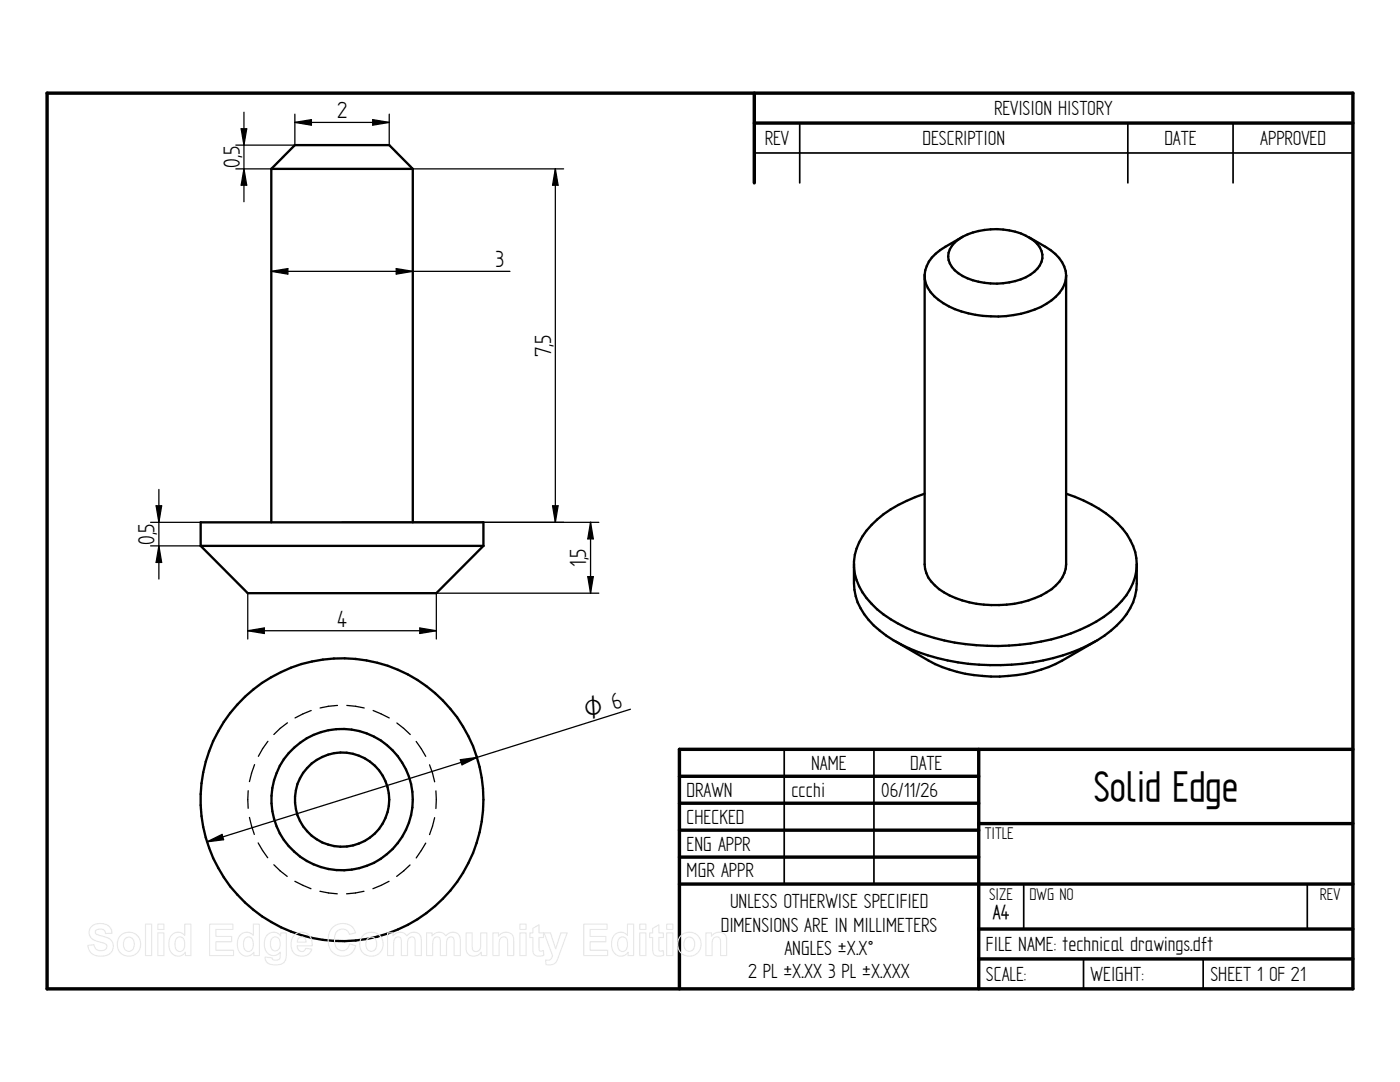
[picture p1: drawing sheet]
<svg xmlns="http://www.w3.org/2000/svg" width="279mm" height="216mm" viewBox="0 0 279 216" stroke-linecap="round" stroke-linejoin="round" font-family="sans-serif">
<g fill="none" stroke="#000" stroke-width=".68">
<path d="M9.4 18.6h260.6v178.7h-260.6zM150.5 18.6v17.9M150.5 24.6h119.5M135.6 154.9h59.7M195.3 149.5v47.8M270 149.5h-134.4v47.8M135.6 160.3h59.7M135.6 165.7h59.7M135.6 171h59.7M135.6 176.4h134.4M195.3 164.3h74.7M195.3 185.4h74.7"/>
<path d="M195.3 191.3h74.7"/>
</g>
<path d="M150.5 30.5h119.5M159.6 24.6v11.9M225.1 24.6v11.9M246.1 24.6v11.9M156.5 149.5v26.9M174.4 149.5v26.9M204.3 176.5v8.9M260.9 176.5v8.9M216.2 191.3v6M240.1 191.3v6" fill="none" stroke="#000" stroke-width=".34"/>
<g fill="none" stroke="#000" stroke-width=".47">
<path d="M54.1 33.7h28.3M54.1 33.7l4.7-4.7h18.9l4.7 4.7M54.1 33.7v70.5M82.4 33.7v70.5M184.5 55v57.6a6.2 6.2 0 0 0 2.9 5 21.2 21.2 0 0 0 17.9 2.2 12.3 12.3 0 0 0 6.7-4.6l.7-1.7 .1-.9v-57.6M190.5 48.4a12.6 12.6 0 0 1 9.7-2.6 10.6 10.6 0 0 1 6.9 2.9 3.6 3.6 0 0 1-.7 5.5 13.1 13.1 0 0 1-9.9 2.2 9.9 9.9 0 0 1-6.5-3.1 3.5 3.5 0 0 1 .5-4.9zM192 47.3a18.6 18.6 0 0 0-6 4.1 5.3 5.3 0 0 0 .4 7.7 18.3 18.3 0 0 0 12.9 4.1 19 19 0 0 0 10.5-3.3 6.4 6.4 0 0 0 3-4.9M205.3 47.3a17.5 17.5 0 0 1 6.1 4.2 5.8 5.8 0 0 1 1.4 3.5M184.5 98.5a23.3 23.3 0 0 0-12.4 8.5 10.6 10.6 0 0 0-1.7 5 17.8 17.8 0 0 0 .8 8.2 17.4 17.4 0 0 0 8.7 8.4 44.6 44.6 0 0 0 30.3 2.7 27.7 27.7 0 0 0 13.7-7.6 10.8 10.8 0 0 0 3-7.2v-3.9M212.8 98.5a23.8 23.8 0 0 1 12.1 8.1 11 11 0 0 1 2 6M40 108.9v-4.7h56.5v4.7M40 108.9l9.4 9.5h37.7l9.4-9.5"/>
<path d="M40 108.9h56.5M226.9 112.6a12.5 12.5 0 0 1-5.3 9.5 34.6 34.6 0 0 1-18.1 6.6 43 43 0 0 1-24.2-4.2 16.9 16.9 0 0 1-8.4-8.8l-.5-2.5M178.7 128l6.6 3.8a29.4 29.4 0 0 0 26.7 0l6.6-3.8"/>
<circle cx="68.3" cy="159.6" r="28.2"/>
<circle cx="68.3" cy="159.6" r="14.1"/>
<circle cx="68.3" cy="159.6" r="9.4"/>
</g>
<g fill="none" stroke="#000" stroke-width=".25">
<path d="M47.1 33.7h7M47.1 29h21.1M48.1 25.7h1.1l-.5 3.3zM48.7 33.7l.5 3.3h-1.1zM48.7 22.4v17.9M58.8 22.8v6.2M58.8 24.4l3.3-.5v1.1zM58.8 24.4h18.9M74.4 23.9l3.3 .5-3.3 .6zM77.7 22.8v6.2M82.4 33.7h30.1M110.8 33.7l.6 3.3h-1.1z"/>
<path d="M110.8 33.7v70.5M54.1 54.1l3.3-.5v1.1zM54.1 54.1h47.7M79.1 53.6l3.3 .5-3.3 .6zM31.7 97.7v17.8M30.1 104.2h9.9M30.1 108.9h9.9M31.2 100.9h1.1l-.6 3.3zM31.7 108.9l.6 3.3h-1.1zM49.4 118.4v9.1M68.2 104.2h51.3M110.3 100.9h1.1l-.6 3.3z"/>
<path d="M117.3 115.1h1.1l-.5 3.3zM117.9 104.2l.5 3.3h-1.1zM117.9 104.2v14.2M119.5 118.4h-32.4v9.1M49.4 125.9l3.3-.6v1.1zM49.4 125.9h37.7M83.8 125.3l3.3 .6-3.3 .5zM49.5 157.8v3.5M50.8 152.6l-1 3.4M53.5 147.9l-1.1 1.5-.8 1.5M57.4 144.2l-1.5 1.1-1.2 1.3M62.1 141.8l-3.2 1.5"/>
<path d="M67.4 140.8l-3.5 .5M69.2 140.8l3.5 .5M74.5 141.8l3.2 1.5M79.2 144.3l2.7 2.3M83.1 148l1.9 2.9M85.7 152.6l1 3.4M87 157.8v3.5M91.9 151.6l3.3-.5-3 1.5zM95.2 151.1l-53.9 16.9M125.8 141.5l-30.6 9.6M41.3 168l3-1.5 .3 1.1zM49.8 163.1l1 3.4"/>
<path d="M51.5 168.2l1.9 3M54.7 172.6l2.6 2.3M58.8 175.9l3.3 1.4M63.8 177.8l3.5 .6M72.6 177.8l-3.4 .6M77.6 175.9l-3.2 1.4M81.8 172.6l-2.6 2.3M85 168.2l-1.9 3M86.7 163.2l-1 3.3"/>
</g>
<g fill="#000">
<path d="M48.1 25.7h1.1l-.5 3.3zM48.7 33.7l.5 3.3h-1.1zM58.8 24.4l3.3-.5v1.1zM74.4 23.9l3.3 .5-3.3 .6zM110.8 33.7l.6 3.3h-1.1zM54.1 54.1l3.3-.5v1.1zM79.1 53.6l3.3 .5-3.3 .6zM31.2 100.9h1.1l-.6 3.3zM31.7 108.9l.6 3.3h-1.1zM110.3 100.9h1.1l-.6 3.3zM117.9 104.2l.5 3.3h-1.1zM117.3 115.1h1.1l-.5 3.3z"/>
<path d="M49.4 125.9l3.3-.6v1.1zM83.8 125.3l3.3 .6-3.3 .5zM91.9 151.6l3.3-.5-3 1.5zM41.3 168l3-1.5 .3 1.1z"/>
</g>
<g fill="none" stroke="#e6e6e6" stroke-width=".21">
<path d="M18.2 184.9a2.8 2.8 0 0 1 3.8 .2l.4 1.1-1.3 .1a1.11 1.11 0 0 0-1-.9 1.11 1.11 0 0 0-1.1 .6l.2 .4 .4 .2a4.6 4.6 0 0 1 2.8 1.3 2.03 2.03 0 0 1-.2 2.2 2.03 2.03 0 0 1-2.1 .7 2.26 2.26 0 0 1-2.6-2.2l1.3-.1a1.34 1.34 0 0 0 1.1 1.2 1.34 1.34 0 0 0 1.4-.9 1.2 1.2 0 0 0-1.2-.8 2.31 2.31 0 0 1-2.3-2l.1-.6zM24.1 186.7a2.37 2.37 0 0 1 3.5 .2 2.37 2.37 0 0 1-.6 3.5 2.37 2.37 0 0 1-3.4-1 2.68 2.68 0 0 1 .5-2.7zM25 187.4a1.09 1.09 0 0 1 1.3-.2 1.09 1.09 0 0 1 .5 1.2 1.12 1.12 0 0 1-1.1 1.4 1.12 1.12 0 0 1-1.1-1.4zM29 184.4h1.3v6.3h-1.3zM31.5 184.4h1.2v1.1h-1.2zM31.5 186.1h1.2v4.6h-1.2zM34.2 186.6a1.71 1.71 0 0 1 2.7 0v-2.2h1.2v6.3h-1.1v-.7a1.8 1.8 0 0 1-2.1 .7 1.8 1.8 0 0 1-1.2-1.9l.1-1.3zM35.2 187.3a.94 .94 0 0 1 1.1-.3 .94 .94 0 0 1 .6 1.1 1.27 1.27 0 0 1-1.2 1.7 1.79 1.79 0 0 1-.5-2.5zM41.8 184.4h4.7v1.1h-3.4v1.4h3.1v1h-3.1v1.7h3.5v1.1h-4.8zM47.9 186.6a1.71 1.71 0 0 1 2.6 0v-2.2h1.3v6.3h-1.1v-.7a1.8 1.8 0 0 1-2.1 .7 1.8 1.8 0 0 1-1.2-1.9l.1-1.3zM48.9 187.3a.94 .94 0 0 1 1.1-.3 .94 .94 0 0 1 .5 1.1 1.27 1.27 0 0 1-1.2 1.7 1.79 1.79 0 0 1-.4-2.5zM53.3 186.6a1.7 1.7 0 0 1 2.7 .2v-.7h1.1v4.1a1.85 1.85 0 0 1-2.1 2.3 1.62 1.62 0 0 1-2.1-1.5l1.4 .1a.85 .85 0 0 0 1 .5 .85 .85 0 0 0 .6-1v-.6a1.76 1.76 0 0 1-2 .5 1.76 1.76 0 0 1-1.1-1.7v-1.3z"/>
<path d="M54.2 187.3a1.02 1.02 0 0 1 1.3-.2 1.02 1.02 0 0 1 .4 1.3 1 1 0 0 1-.5 1.2 1 1 0 0 1-1.3-.4l-.1-1.2zM58.7 186.7a2.1 2.1 0 0 1 2.3-.5 2.1 2.1 0 0 1 1.3 2v.5h-3a.88 .88 0 0 0 .6 1.1 .88 .88 0 0 0 1.1-.6l1.2 .2a2.18 2.18 0 0 1-2.7 1.3 2.18 2.18 0 0 1-1.4-2.7l.2-.7zM59.6 187.2a.88 .88 0 0 1 1-.2 .88 .88 0 0 1 .5 1h-1.8zM66.3 185.2a2.72 2.72 0 0 1 4.7 .9l-1.3 .3a1.5 1.5 0 0 0-1.7-1 1.5 1.5 0 0 0-1.2 1.6 2.15 2.15 0 0 0 1.2 2.7 1.46 1.46 0 0 0 1.8-1.4l1.2 .4a2.81 2.81 0 0 1-3.3 2 2.81 2.81 0 0 1-2.2-3.1 3.6 3.6 0 0 1 .8-2.4zM72.4 186.7a2.37 2.37 0 0 1 3.6 .2 2.37 2.37 0 0 1-.7 3.5 2.37 2.37 0 0 1-3.3-1 2.68 2.68 0 0 1 .4-2.7zM73.3 187.4a1.09 1.09 0 0 1 1.4-.2 1.09 1.09 0 0 1 .5 1.2 1.12 1.12 0 0 1-1.1 1.4 1.12 1.12 0 0 1-1.1-1.4zM77.3 186.1h1.1v.7a1.61 1.61 0 0 1 2.8-.1 1.57 1.57 0 0 1 1.8-.6 1.57 1.57 0 0 1 1.1 1.7v2.9h-1.3v-3a.74 .74 0 0 0-.8-.7 .74 .74 0 0 0-.6 .8l-.1 2.9h-1.2v-2.9a.74 .74 0 0 0-.7-.9 .74 .74 0 0 0-.8 .9v2.9h-1.3zM85.1 186.1h1.1v.7a1.61 1.61 0 0 1 2.8-.1 1.57 1.57 0 0 1 1.8-.6 1.57 1.57 0 0 1 1.1 1.7v2.9h-1.3v-3a.74 .74 0 0 0-.8-.7 .74 .74 0 0 0-.6 .8l-.1 2.9h-1.2v-2.9a.74 .74 0 0 0-.7-.9 .74 .74 0 0 0-.8 .9v2.9h-1.3zM93 186.1h1.2v2.6a.85 .85 0 0 0 1 1.1 1.07 1.07 0 0 0 .7-1.3v-2.4h1.3v4.6h-1.1v-.7a1.63 1.63 0 0 1-2 .8 1.63 1.63 0 0 1-1.1-1.8zM98.4 186.1h1.1v.7a1.63 1.63 0 0 1 1.9-.8 1.63 1.63 0 0 1 1.1 1.8v2.9h-1.2v-2.8a.84 .84 0 0 0-.9-.9 .84 .84 0 0 0-.8 1v2.7h-1.2zM103.8 184.4h1.2v1.1h-1.2zM103.8 186.1h1.2v4.6h-1.2z"/>
<path d="M106.3 185.3l1.3-.8v1.6h.9v1h-.9v2.1a.49 .49 0 0 0 .2 .6 .49 .49 0 0 0 .6-.1l.1 .9a1.42 1.42 0 0 1-2.1-.7l-.1-2.8h-.6v-1h.6zM108.6 186.1h1.3l1 3.2 1-3.2h1.3l-1.9 5.2a1.72 1.72 0 0 1-2.3 1.2l-.1-1a.98 .98 0 0 0 1.4-.8zM116.5 184.4h4.7v1.1h-3.4v1.4h3.1v1h-3.1v1.7h3.5v1.1h-4.8zM122.6 186.6a1.71 1.71 0 0 1 2.6 0v-2.2h1.2v6.3h-1.1v-.7a1.8 1.8 0 0 1-2 .7 1.8 1.8 0 0 1-1.2-1.9v-1.3zM123.6 187.3a.94 .94 0 0 1 1.1-.3 .94 .94 0 0 1 .5 1.1 1.27 1.27 0 0 1-1.2 1.7 1.79 1.79 0 0 1-.4-2.5zM127.7 184.4h1.2v1.1h-1.2zM127.7 186.1h1.2v4.6h-1.2zM130.3 185.3l1.2-.8v1.6h.9v1h-.9v2.1a.49 .49 0 0 0 .2 .6 .49 .49 0 0 0 .7-.1l.1 .9a1.42 1.42 0 0 1-2.2-.7v-2.8h-.6v-1h.6zM133.1 184.4h1.2v1.1h-1.2zM133.1 186.1h1.2v4.6h-1.2zM135.9 186.7a2.37 2.37 0 0 1 3.5 .2 2.37 2.37 0 0 1-.6 3.5 2.37 2.37 0 0 1-3.4-1 2.68 2.68 0 0 1 .5-2.7zM136.8 187.4a1.09 1.09 0 0 1 1.3-.2 1.09 1.09 0 0 1 .5 1.2 1.12 1.12 0 0 1-1 1.4 1.12 1.12 0 0 1-1.1-1.4z"/>
<path d="M140.9 186.1h1.1v.7a1.63 1.63 0 0 1 1.9-.8 1.63 1.63 0 0 1 1.1 1.8v2.9h-1.2v-2.8a.84 .84 0 0 0-.9-.9 .84 .84 0 0 0-.8 1v2.7h-1.2z"/>
</g>
<text font-size="9.5" x="218.3" y="159.9">Solid Edge</text>
<g font-size="5.3">
<text x="67.3" y="23.6">2</text>
<text x="47.9" y="33.5" transform="rotate(-90 47.9 33.5)">0,5</text>
<text x="98.9" y="53.3">3</text>
<text x="110" y="71.2" transform="rotate(-90 110 71.2)">7,5</text>
<text x="30.9" y="108.8" transform="rotate(-90 30.9 108.8)">0,5</text>
<text x="117" y="113.2" transform="rotate(-90 117 113.2)">1,5</text>
<text x="67.3" y="125.1">4</text>
</g>
<text font-size="5.1" x="117.2" y="143.4" transform="rotate(-17 117.2 143.4)">O 6</text>
<g font-size="4.6">
<text x="198.4" y="22.9">REVISION HISTORY</text>
<text x="152.6" y="28.9">REV</text>
<text x="184.1" y="28.9">DESCRIPTION</text>
<text x="232.4" y="28.9">DATE</text>
<text x="251.5" y="28.9">APPROVED</text>
<text x="161.9" y="153.6">NAME</text>
<text x="181.7" y="153.6">DATE</text>
<text x="137" y="159">DRAWN</text>
<text x="157.9" y="159">ccchi</text>
<text x="175.9" y="159">06/11/26</text>
<text x="137" y="164.3">CHECKED</text>
<text x="137" y="169.7">ENG APPR</text>
<text x="137" y="175.1">MGR APPR</text>
<text x="143.8" y="185.9">DIMENSIONS ARE IN MILLIMETERS</text>
<text x="145.7" y="181.2">UNLESS OTHERWISE SPECIFIED</text>
<text x="198.2" y="183.4">A4</text>
<text x="156.5" y="190.6">ANGLES ±X.X°</text>
<text x="196.8" y="189.8">FILE NAME: technical drawings.dft</text>
<text x="149.3" y="195.2">2 PL ±X.XX 3 PL ±X.XXX</text>
<text x="196.8" y="195.7">SCALE:</text>
<text x="217.7" y="195.7">WEIGHT:</text>
<text x="241.6" y="195.7">SHEET 1 OF 21</text>
</g>
<g font-size="3.8">
<text x="196.5" y="167.4">TITLE</text>
<text x="197.4" y="179.5">SIZE</text>
<text x="205.5" y="179.5">DWG NO</text>
<text x="263.4" y="179.5">REV</text>
</g>
</svg>
